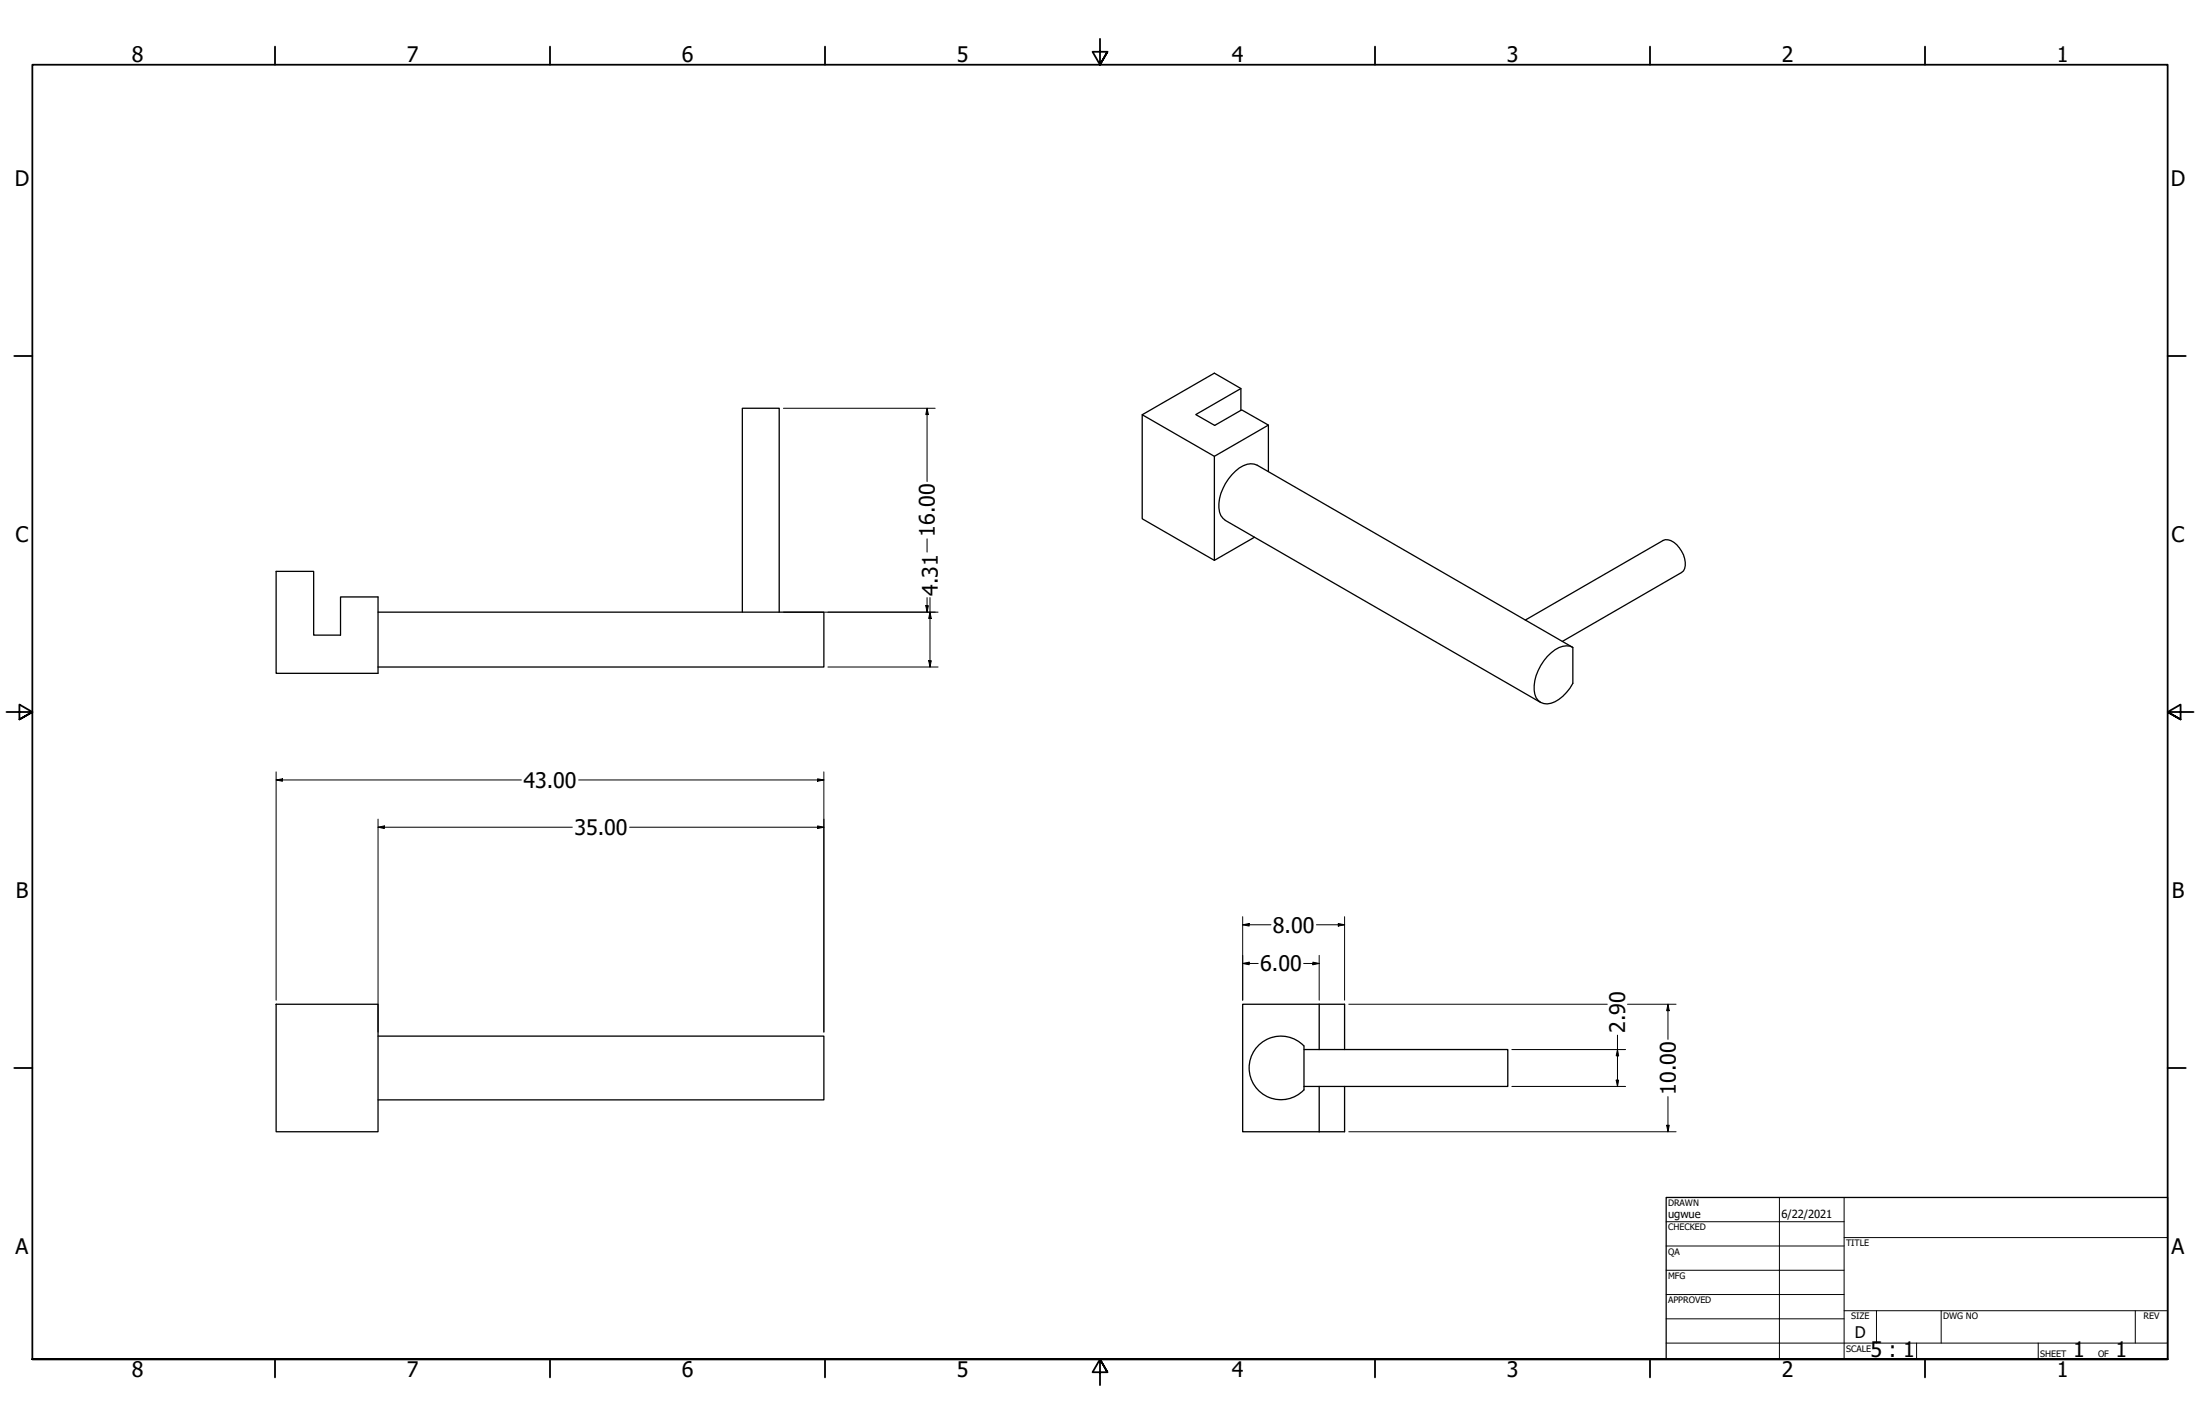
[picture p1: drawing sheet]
<svg xmlns="http://www.w3.org/2000/svg" width="864mm" height="559mm" viewBox="0 0 864 559" stroke-linecap="round" stroke-linejoin="round" font-family="sans-serif">
<!-- layer: Visible (ANSI) -->
<g fill="none" stroke="#000" stroke-width=".51">
<path d="M487.1 152.5l-17.7 10.2 7.4 4.2 10.6-6.1 10.5 6v18.2M448.4 162.8l28.3 16.3M487.1 161v-8.5l-10.4-6.1-28.3 16.4v40.8l28.3 16.3M497.9 166.8l-21.2 12.3v40.8l15.7-9.1M108.4 224.2h14.7v25h10.6v-14.9h14.7v29.9h-40zM148.4 240.2h175v21.5h-175M291.4 240.2v-80h14.5v80M598.7 243.3l54.1-31.2a5.5 5.5 0 0 1 6.4 2.8 8.8 8.8 0 0 1 1.6 9.1l-47.5 27.7M607.4 257.6a9.8 9.8 0 0 1 8.9-4l1.1 .5v14.1a14.6 14.6 0 0 1-10 8 5 5 0 0 1-5.2-5.4 18.3 18.3 0 0 1 5.2-13.2zM617.3 254l-123.8-71.4a7.5 7.5 0 0 0-8.5 2.2 18.6 18.6 0 0 0-6.3 16.2l.5 1.3 1.8 1.9 123.8 71.5M108.4 394.1h40v50h-40zM517.8 394.1h-30v50h30"/>
<path d="M517.8 394.1v17.8M517.8 394.1h10v17.8M148.4 406.6h175v25h-175M511.8 410.4a12.5 12.5 0 0 0-17.7-.2 12.5 12.5 0 0 0 0 17.8 12.5 12.5 0 0 0 17.7-.3M511.9 411.9h80v14.4h-80M511.9 410.5v17.2M517.8 426.3v17.8M527.8 426.3v17.8h-10"/>
</g>
<!-- layer: Border (ANSI) -->
<g fill="none" stroke="#000" stroke-width=".7">
<path d="M107.9 18.3v7.1M215.9 18.3v7.1M323.8 18.3v7.1M431.8 15.2v10.2l-2.9-5.1h5.8l-2.9 5.1 2.9-5.1M539.8 18.3v7.1M647.7 18.3v7.1M755.6 18.3v7.1M5.6 139.7h7.1M850.9 139.7h7.1M2.5 279.4h10.2l-5.1-2.9v5.8l5.1-2.9-5.1 2.9M861.1 279.4h-10.2l5.1-2.9v5.8l-5.1-2.9 5.1 2.9M5.6 419.1h7.1"/>
<path d="M850.9 419.1h7.1M12.7 533.4v-508h838.2v508h-838.2h838.2M107.9 533.4v7.1M215.9 533.4v7.1M323.8 533.4v7.1M434.7 538.5l-2.9-5.1 2.9 5.1h-5.8l2.9-5.1v10.2M539.8 533.4v7.1M647.7 533.4v7.1M755.6 533.4v7.1"/>
</g>
<!-- layer: Title (ANSI) -->
<g fill="none" stroke="#000" stroke-width=".39">
<path d="M654 479.4h69.9M698.5 469.9v63.5M723.9 469.9v63.5M654 488.9h69.9M654 498.5h69.9M723.9 485.6h127M654 508h69.9M654 517.5h69.9M723.9 514.3h127M736.6 514.3v12.7M762 514.3v12.7M838.2 514.3v12.7"/>
<path d="M654 527h196.9M752.3 527v6.4M800.1 527v6.4"/>
</g>
<path d="M654 469.9h196.9v63.5h-196.9z" fill="none" stroke="#000" stroke-width=".51"/>
<!-- layer: Dimension (ANSI) -->
<g fill="none" stroke="#000" stroke-width=".39">
<path d="M307.5 160.2h59.6M363.9 160.2l.5 2.5h-1zM363.9 160.2v28.8M363.9 211.5v5.2M363.4 237.7h1l-.5 2.5zM363.9 234.5v5.7M365.1 234.5v27.2M307.5 240.2h60.7M364.6 259.3h1l-.5 2.4zM365.1 240.2l.5 2.5h-1zM325 261.7h43.2M108.4 306.1l2.5-.5v1z"/>
<path d="M108.4 306.1h96.3M108.4 302.9v89.6M227.1 306.1h96.3M320.9 305.6l2.5 .5-2.5 .5zM323.4 302.9v102.1M148.4 324.6l2.5-.5v1zM148.4 324.6h76.3M148.4 321.4v83.6M247.1 324.6h76.3M320.9 324.1l2.5 .5-2.5 .5zM487.8 359.7v32.8M527.8 359.7v32.8"/>
<path d="M487.8 378.1l2.5-.5v1zM487.8 362.9l2.5-.5v1zM487.8 378.1h6.1M487.8 362.9h11.1M511.7 378.1h6.1M515.4 377.6l2.4 .5-2.4 .5zM516.8 362.9h11M517.8 374.9v17.6M525.3 362.4l2.5 .5-2.5 .5zM529.5 394.1h101.4M638.9 394.1h19M654.7 394.1l.6 2.5h-1.1z"/>
<path d="M654.7 394.1v13.8M593.5 411.9h44.6M634.9 411.9l.5 2.4h-1zM634.9 406.2v20.1M593.5 426.3h44.6M634.4 423.9h1l-.5 2.4zM654.7 430.3v13.8M529.5 444.1h128.4M654.2 441.6h1.1l-.6 2.5z"/>
</g>
<g fill="#000">
<path d="M363.9 160.2l.5 2.5h-1z" fill-rule="evenodd"/>
<path d="M363.4 237.7h1l-.5 2.5z" fill-rule="evenodd"/>
<path d="M364.6 259.3h1l-.5 2.4z" fill-rule="evenodd"/>
<path d="M365.1 240.2l.5 2.5h-1z" fill-rule="evenodd"/>
<path d="M108.4 306.1l2.5-.5v1z" fill-rule="evenodd"/>
<path d="M320.9 305.6l2.5 .5-2.5 .5z" fill-rule="evenodd"/>
<path d="M148.4 324.6l2.5-.5v1z" fill-rule="evenodd"/>
<path d="M320.9 324.1l2.5 .5-2.5 .5z" fill-rule="evenodd"/>
<path d="M487.8 378.1l2.5-.5v1z" fill-rule="evenodd"/>
<path d="M487.8 362.9l2.5-.5v1z" fill-rule="evenodd"/>
<path d="M515.4 377.6l2.4 .5-2.4 .5z" fill-rule="evenodd"/>
<path d="M525.3 362.4l2.5 .5-2.5 .5z" fill-rule="evenodd"/>
<path d="M654.7 394.1l.6 2.5h-1.1z" fill-rule="evenodd"/>
<path d="M634.9 411.9l.5 2.4h-1z" fill-rule="evenodd"/>
<path d="M634.4 423.9h1l-.5 2.4z" fill-rule="evenodd"/>
<path d="M654.2 441.6h1.1l-.6 2.5z" fill-rule="evenodd"/>
</g>
<g font-size="8.4">
<text x="51.7" y="24.4">8</text>
<text x="159.6" y="24.4">7</text>
<text x="267.6" y="24.4">6</text>
<text x="375.5" y="24.4">5</text>
<text x="483.5" y="24.4">4</text>
<text x="591.4" y="24.4">3</text>
<text x="699.4" y="24.4">2</text>
<text x="807.3" y="24.4">1</text>
<text x="5.8" y="72.9">D</text>
<text x="852.1" y="72.9">D</text>
<text x="6.1" y="212.6">C</text>
<text x="367" y="210.6" transform="rotate(-90 367 210.6)">16.00</text>
<text x="852.4" y="212.6">C</text>
<text x="368.1" y="233.7" transform="rotate(-90 368.1 233.7)">4.31</text>
<text x="205.5" y="309.2">43.00</text>
<text x="225.5" y="327.7">35.00</text>
<text x="6.2" y="352.3">B</text>
<text x="852.5" y="352.3">B</text>
<text x="499.7" y="366">8.00</text>
<text x="494.7" y="381.1">6.00</text>
<text x="638" y="405.4" transform="rotate(-90 638 405.4)">2.90</text>
<text x="657.8" y="429.5" transform="rotate(-90 657.8 429.5)">10.00</text>
<text x="6.1" y="492">A</text>
<text x="852.4" y="492">A</text>
<text x="734.3" y="532.5">5 : 1</text>
<text x="813.8" y="532.6">1</text>
<text x="830.5" y="532.6">1</text>
<text x="51.7" y="540.5">8</text>
<text x="159.6" y="540.5">7</text>
<text x="267.6" y="540.5">6</text>
<text x="375.5" y="540.5">5</text>
<text x="483.5" y="540.5">4</text>
<text x="591.4" y="540.5">3</text>
<text x="699.4" y="540.5">2</text>
<text x="807.3" y="540.5">1</text>
</g>
<text font-size="6.3" x="728.1" y="524.9">D</text>
<g font-size="4.4">
<text x="654.8" y="477.8">ugwue</text>
<text x="699.3" y="478">6/22/2021</text>
</g>
<g font-size="3.5">
<text x="654.8" y="473.2">DRAWN</text>
<text x="654.8" y="482.8">CHECKED</text>
<text x="724.7" y="488.9">TITLE</text>
<text x="654.8" y="492.3">QA</text>
<text x="654.8" y="501.8">MFG</text>
<text x="654.8" y="511.4">APPROVED</text>
<text x="726.7" y="517.7">SIZE</text>
<text x="762.8" y="517.7">DWG NO</text>
<text x="841.4" y="517.7">REV</text>
<text x="724.7" y="530.4">SCALE</text>
<text x="800.9" y="532.6">SHEET</text>
<text x="823.6" y="532.6">OF</text>
</g>
</svg>
